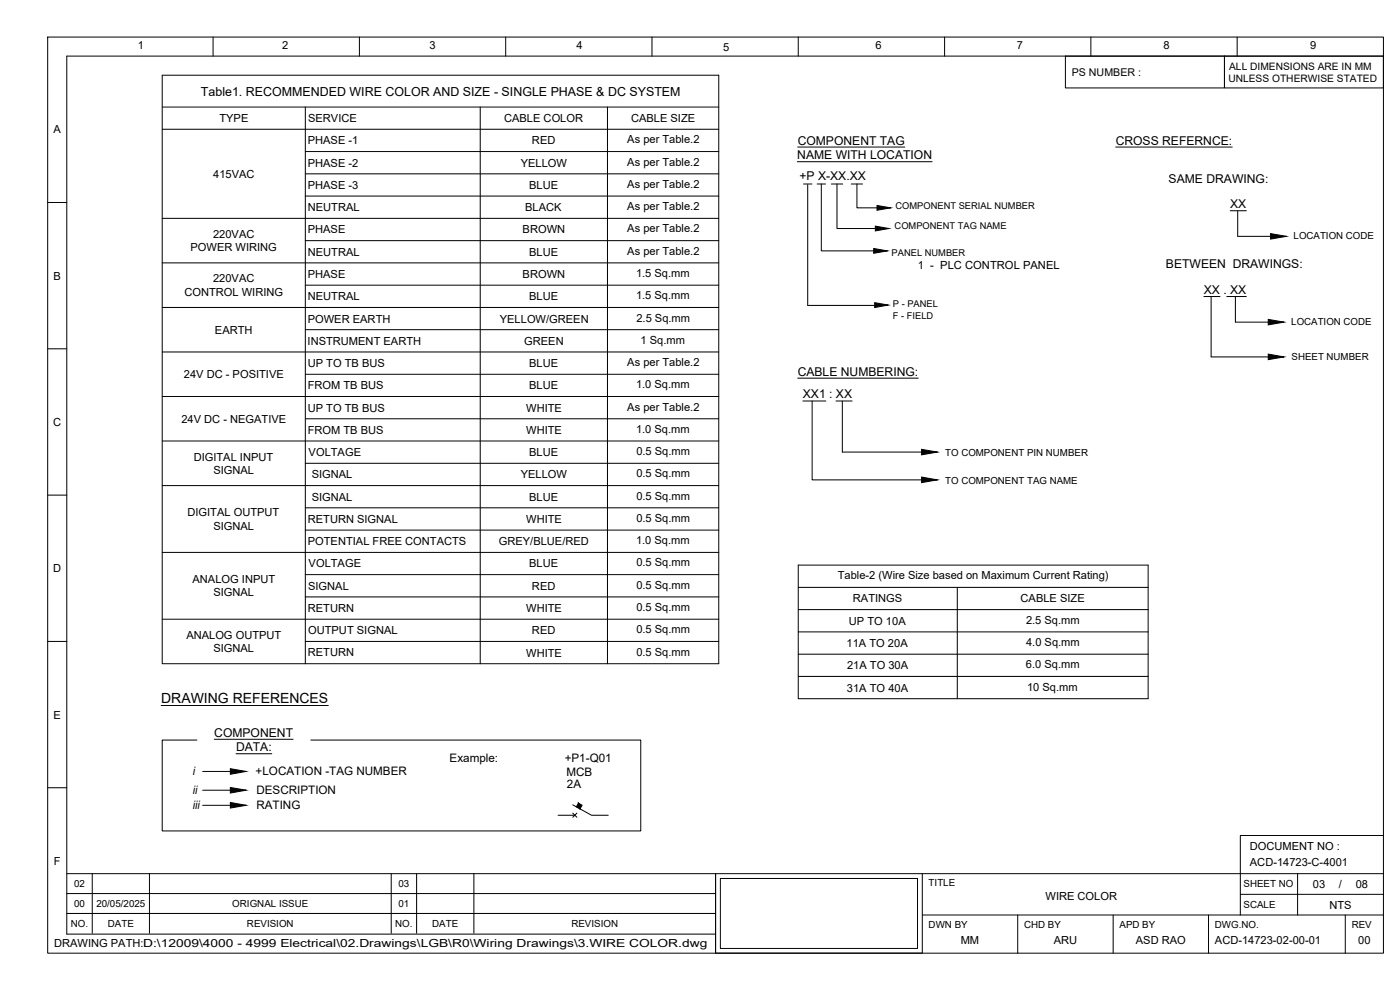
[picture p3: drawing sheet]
<svg xmlns="http://www.w3.org/2000/svg" width="420mm" height="297mm" viewBox="0 0 420 297" stroke-linecap="round" stroke-linejoin="round" font-family="sans-serif">
<g fill="none" stroke="#000" stroke-width=".3">
<path d="M14.3 11.1h400.9v274.9h-400.9zM63.9 11.1v5.7M107.9 11.1v5.7M151.8 11.1v5.7M195.7 11.1v5.7M239.6 11.1v5.7M283.5 11.1v5.7M319.7 16.8h47.8v9.6h-47.8zM327.4 11.1v5.7M367.5 16.8h47.7v9.6h-47.7zM371.3 11.1v5.7M415.2 16.8h-395.2v263.5h194.8"/>
<path d="M48.7 22.6h167v176.5h-167zM48.7 32.1h167M48.7 38.8h167M91.6 32.1v167M144.1 32.1v167M182.3 32.1v167M91.6 45.5h124.1M91.6 52.2h124.1M91.6 58.8h124.1M239.3 48.5h40.4M239.4 44.1h32.1M241.2 55.2h2.5"/>
<path d="M242.4 55.4v36.2h20.2M245.2 55.2h2.6M246.5 55.2v20.1h19.8M249.5 55.2h3.4M251.2 55.2v13.4h15.6M255.5 55.2h3.4M257.2 55.2v7.2h10.1M334.8 44.1h35M14.3 60.8h5.7M48.7 65.5h167M48.7 78.9h167M91.6 72.2h124.1"/>
<path d="M369.2 63.2h4.9M371.5 63.2v7.7h14.5M48.7 92.3h167M91.6 85.6h124.1M91.6 98.9h124.1M361.3 89h4.8M363.5 89v18.1h21.8M368.2 89h5.8M370.8 89v7.7h14.5M14.3 104.7h5.7M48.7 105.6h167M48.7 119h167"/>
<path d="M91.6 112.3h124.1M239.4 113.5h36.2M48.7 132.3h167M91.6 125.7h124.1M91.6 139h124.1M241 120.3h6.8M243.7 120.3v23.7h37.6M250.9 120.3h4.8M252.8 120.3v15.3h28.5M14.3 148.6h5.7M48.7 145.7h167M91.6 152.4h124.1"/>
<path d="M91.6 159.1h124.1M48.7 165.7h167M91.6 172.4h124.1M91.6 179.1h124.1M239.6 169.6h105v40h-105zM239.6 176.2h105M287.3 176.2v33.4M14.3 192.5h5.7M48.7 185.8h167M91.6 192.5h124.1M239.6 182.9h105M239.6 189.6h105"/>
<path d="M239.6 196.3h105M48.4 211.7h50.1M239.6 203h105M14.3 236.4h5.7M59.1 222h-10.4v27.3h143.6v-27.3h-99M60.8 231.5h13.1M60.8 237.1h13.1M64.3 221.8h23.7M70.8 226.2h10.8M60.8 241.6h13.1M167.5 244.6h5M171.9 241.5l5.6 3.1h5"/>
<path d="M171.9 244l1.2 1.2M173.1 244l-1.2 1.2M415.2 250.7h-43v23.8M20 262.1h194.8v23.9M20 268.1h194.8M20 274.1h194.8M27.7 262.1v17.9M44.9 262.1v17.9M117.4 262.1v17.9M125 262.1v17.9M142.2 262.1v17.9M214.8 262.1h62v23.9h-62z"/>
<path d="M216.2 263.6h59.2v21h-59.2zM276.8 262.1h138.4M276.8 274.5h138.4M305.4 274.5v11.5M334.1 274.5v11.5M362.7 274.5v11.5M372.2 268.3h43M389.4 262.1v12.4M403.7 274.5v11.5"/>
</g>
<g fill="#000" stroke="#000" stroke-width=".3">
<path d="M262.2 74.6l4.1 .7-4.1 .7zM262.7 67.8l4.1 .8-4.1 .7zM263.2 61.6l4.1 .8-4.1 .7zM381.3 70.1l4.7 .8-4.7 .8zM262.5 90.8l4.1 .7-4.1 .8zM380.6 95.8l4.7 .9-4.7 .8zM380.6 106.2l4.7 .9-4.7 .8zM276.6 134.8l4.7 .8-4.7 .9zM276.6 143.1l4.7 .9-4.7 .8zM69.1 230.6l4.8 .9-4.8 .8zM69.1 236.3l4.8 .8-4.8 .8zM69.1 240.8l4.8 .8-4.8 .9z"/>
<path d="M173.6 241l-.6 1.1 1.1 .6zM173.6 241l1.1 .6-.6 1.1z"/>
</g>
<text font-size="4.2" x="48.4" y="210.8">DRAWING REFERENCES</text>
<text font-size="3.7" x="60.3" y="28.7">Table1. RECOMMENDED WIRE COLOR AND SIZE - SINGLE PHASE &amp; DC SYSTEM</text>
<g font-size="3.6">
<text x="239.3" y="47.7">NAME WITH LOCATION</text>
<text x="239.4" y="43.4">COMPONENT TAG</text>
<text x="334.8" y="43.4">CROSS REFERNCE:</text>
<text x="239.9" y="54">+P X-XX.XX</text>
<text x="350.7" y="54.8">SAME DRAWING:</text>
<text x="369.2" y="62.5">XX</text>
<text x="349.9" y="80.5">BETWEEN DRAWINGS:</text>
<text x="361.3" y="88.2">XX . XX</text>
<text x="239.4" y="112.7">CABLE NUMBERING:</text>
<text x="241" y="119.6">XX1 : XX</text>
<text x="64.3" y="221.1">COMPONENT</text>
<text x="70.8" y="225.4">DATA:</text>
</g>
<g font-size="3.5">
<text x="57.8" y="232.5">i</text>
<text x="76.7" y="232.5">+LOCATION -TAG NUMBER</text>
<text x="134.9" y="228.8">Example:</text>
<text x="169.5" y="228.7">+P1-Q01</text>
<text x="170" y="232.9">MCB</text>
<text x="57.8" y="238.1">ii</text>
<text x="76.9" y="238.4">DESCRIPTION</text>
<text x="170.2" y="236.4">2A</text>
<text x="57.8" y="242.6">iii</text>
<text x="76.9" y="242.8">RATING</text>
</g>
<text font-size="3.4" x="275.5" y="80.6">1 - PLC CONTROL PANEL</text>
<g font-size="3.3">
<text x="41.3" y="14.7">1</text>
<text x="84.7" y="14.8">2</text>
<text x="128.9" y="14.7">3</text>
<text x="173" y="14.8">4</text>
<text x="217" y="15.2">5</text>
<text x="262.7" y="14.7">6</text>
<text x="305.1" y="14.7">7</text>
<text x="349.2" y="14.8">8</text>
<text x="393.2" y="14.8">9</text>
<text x="16.1" y="40">A</text>
<text x="65.8" y="36.6">TYPE</text>
<text x="92.5" y="36.6">SERVICE</text>
<text x="151.3" y="36.6">CABLE COLOR</text>
<text x="189.4" y="36.6">CABLE SIZE</text>
<text x="92.4" y="43.3">PHASE -1</text>
<text x="159.7" y="43.3">RED</text>
<text x="188.3" y="43">As per Table.2</text>
<text x="64" y="53.3">415VAC</text>
<text x="92.4" y="50">PHASE -2</text>
<text x="156.3" y="50">YELLOW</text>
<text x="188.3" y="49.7">As per Table.2</text>
<text x="92.4" y="56.7">PHASE -3</text>
<text x="158.8" y="56.7">BLUE</text>
<text x="188.3" y="56.4">As per Table.2</text>
<text x="92.4" y="63.4">NEUTRAL</text>
<text x="157.6" y="63.4">BLACK</text>
<text x="188.3" y="63">As per Table.2</text>
<text x="64" y="71.4">220VAC</text>
<text x="92.4" y="70">PHASE</text>
<text x="156.8" y="70">BROWN</text>
<text x="188.3" y="69.7">As per Table.2</text>
<text x="57.2" y="75.4">POWER WIRING</text>
<text x="92.4" y="76.7">NEUTRAL</text>
<text x="158.8" y="76.7">BLUE</text>
<text x="188.3" y="76.4">As per Table.2</text>
<text x="16.1" y="83.9">B</text>
<text x="92.4" y="83.4">PHASE</text>
<text x="156.8" y="83.4">BROWN</text>
<text x="190.9" y="83.1">1.5 Sq.mm</text>
<text x="55.4" y="88.8">CONTROL WIRING</text>
<text x="64" y="84.7">220VAC</text>
<text x="190.9" y="89.8">1.5 Sq.mm</text>
<text x="92.4" y="90.1">NEUTRAL</text>
<text x="158.8" y="90.1">BLUE</text>
<text x="64.5" y="100.1">EARTH</text>
<text x="92.4" y="96.8">POWER EARTH</text>
<text x="150" y="96.8">YELLOW/GREEN</text>
<text x="191" y="96.5">2.5 Sq.mm</text>
<text x="92.3" y="103.4">INSTRUMENT EARTH</text>
<text x="157.3" y="103.4">GREEN</text>
<text x="192.3" y="103.2">1 Sq.mm</text>
<text x="55.2" y="113.5">24V DC - POSITIVE</text>
<text x="92.4" y="110.1">UP TO TB BUS</text>
<text x="158.8" y="110.1">BLUE</text>
<text x="188.3" y="109.8">As per Table.2</text>
<text x="92.4" y="116.8">FROM TB BUS</text>
<text x="158.8" y="116.8">BLUE</text>
<text x="190.9" y="116.5">1.0 Sq.mm</text>
<text x="92.4" y="123.5">UP TO TB BUS</text>
<text x="157.9" y="123.5">WHITE</text>
<text x="188.3" y="123.2">As per Table.2</text>
<text x="16" y="127.8">C</text>
<text x="54.4" y="126.8">24V DC - NEGATIVE</text>
<text x="92.4" y="130.2">FROM TB BUS</text>
<text x="157.9" y="130.2">WHITE</text>
<text x="190.9" y="129.9">1.0 Sq.mm</text>
<text x="92.6" y="136.9">VOLTAGE</text>
<text x="158.8" y="136.8">BLUE</text>
<text x="191" y="136.6">0.5 Sq.mm</text>
<text x="58.1" y="138.2">DIGITAL INPUT</text>
<text x="64" y="142.2">SIGNAL</text>
<text x="93.6" y="143.5">SIGNAL</text>
<text x="156.3" y="143.5">YELLOW</text>
<text x="191" y="143.2">0.5 Sq.mm</text>
<text x="191" y="149.9">0.5 Sq.mm</text>
<text x="56.3" y="154.9">DIGITAL OUTPUT</text>
<text x="93.6" y="150.2">SIGNAL</text>
<text x="158.8" y="150.2">BLUE</text>
<text x="64" y="158.9">SIGNAL</text>
<text x="92.4" y="156.9">RETURN SIGNAL</text>
<text x="157.9" y="156.9">WHITE</text>
<text x="191" y="156.6">0.5 Sq.mm</text>
<text x="92.4" y="163.6">POTENTIAL FREE CONTACTS</text>
<text x="149.7" y="163.6">GREY/BLUE/RED</text>
<text x="190.9" y="163.3">1.0 Sq.mm</text>
<text x="16" y="171.7">D</text>
<text x="92.6" y="170.3">VOLTAGE</text>
<text x="158.8" y="170.3">BLUE</text>
<text x="191" y="170">0.5 Sq.mm</text>
<text x="251.4" y="173.8">Table-2 (Wire Size based on Maximum Current Rating)</text>
<text x="57.8" y="174.9">ANALOG INPUT</text>
<text x="64" y="179">SIGNAL</text>
<text x="92.5" y="176.9">SIGNAL</text>
<text x="159.7" y="176.9">RED</text>
<text x="191" y="176.6">0.5 Sq.mm</text>
<text x="92.4" y="183.6">RETURN</text>
<text x="157.9" y="183.6">WHITE</text>
<text x="191" y="183.3">0.5 Sq.mm</text>
<text x="256" y="180.8">RATINGS</text>
<text x="306.3" y="180.8">CABLE SIZE</text>
<text x="55.9" y="191.7">ANALOG OUTPUT</text>
<text x="92.5" y="190.3">OUTPUT SIGNAL</text>
<text x="159.7" y="190.3">RED</text>
<text x="191" y="190">0.5 Sq.mm</text>
<text x="254.8" y="187.5">UP TO 10A</text>
<text x="307.9" y="187.1">2.5 Sq.mm</text>
<text x="64" y="195.7">SIGNAL</text>
<text x="92.4" y="197">RETURN</text>
<text x="157.9" y="197">WHITE</text>
<text x="191" y="196.7">0.5 Sq.mm</text>
<text x="254.1" y="194.1">11A TO 20A</text>
<text x="308" y="193.8">4.0 Sq.mm</text>
<text x="254.2" y="200.8">21A TO 30A</text>
<text x="307.9" y="200.5">6.0 Sq.mm</text>
<text x="254.2" y="207.5">31A TO 40A</text>
<text x="308.3" y="207.2">10 Sq.mm</text>
<text x="16.1" y="215.6">E</text>
<text x="375.1" y="255">DOCUMENT NO :</text>
<text x="16.2" y="259.5">F</text>
<text x="375.1" y="259.7">ACD-14723-C-4001</text>
<text x="394" y="266.4">03</text>
<text x="401.8" y="266.4">/</text>
<text x="406.9" y="266.4">08</text>
<text x="313.8" y="270">WIRE COLOR</text>
<text x="399" y="272.6">NTS</text>
<text x="16.2" y="284.1">DRAWING PATH:D:\12009\4000 - 4999 Electrical\02.Drawings\LGB\R0\Wiring Drawings\3.WIRE COLOR.dwg</text>
<text x="288.3" y="283.4">MM</text>
<text x="316.2" y="283.4">ARU</text>
<text x="340.9" y="283.4">ASD RAO</text>
<text x="364.6" y="283.1">ACD-14723-02-00-01</text>
<text x="407.6" y="283.4">00</text>
</g>
<text font-size="3.2" x="321.6" y="22.8">PS NUMBER :</text>
<g font-size="3.1">
<text x="368.9" y="20.9">ALL DIMENSIONS ARE IN MM</text>
<text x="368.7" y="24.6">UNLESS OTHERWISE STATED</text>
</g>
<g font-size="2.9">
<text x="388.2" y="71.8">LOCATION CODE</text>
<text x="387.5" y="97.6">LOCATION CODE</text>
<text x="387.6" y="108.1">SHEET NUMBER</text>
<text x="283.7" y="136.7">TO COMPONENT PIN NUMBER</text>
<text x="283.7" y="145.1">TO COMPONENT TAG NAME</text>
<text x="22.2" y="266.2">02</text>
<text x="119.6" y="266.2">03</text>
<text x="278.7" y="265.9">TITLE</text>
<text x="373.2" y="266.3">SHEET NO</text>
<text x="22.2" y="272.1">00</text>
<text x="28.9" y="272.1">20/05/2025</text>
<text x="69.7" y="272.1">ORIGNAL ISSUE</text>
<text x="119.6" y="272.1">01</text>
<text x="373.2" y="272.5">SCALE</text>
<text x="21.3" y="278.1">NO.</text>
<text x="32.4" y="278.1">DATE</text>
<text x="74.1" y="278.1">REVISION</text>
<text x="118.6" y="278.1">NO.</text>
<text x="129.7" y="278.1">DATE</text>
<text x="171.5" y="278.1">REVISION</text>
<text x="278.7" y="278.3">DWN BY</text>
<text x="307.3" y="278.3">CHD BY</text>
<text x="336" y="278.3">APD BY</text>
<text x="364.6" y="278.3">DWG.NO.</text>
<text x="405.7" y="278.3">REV</text>
</g>
<g font-size="2.8">
<text x="268.8" y="62.8">COMPONENT SERIAL NUMBER</text>
<text x="268.5" y="68.8">COMPONENT TAG NAME</text>
<text x="267.6" y="76.8">PANEL NUMBER</text>
<text x="267.9" y="95.7">F - FIELD</text>
<text x="268" y="92">P - PANEL</text>
</g>
</svg>
